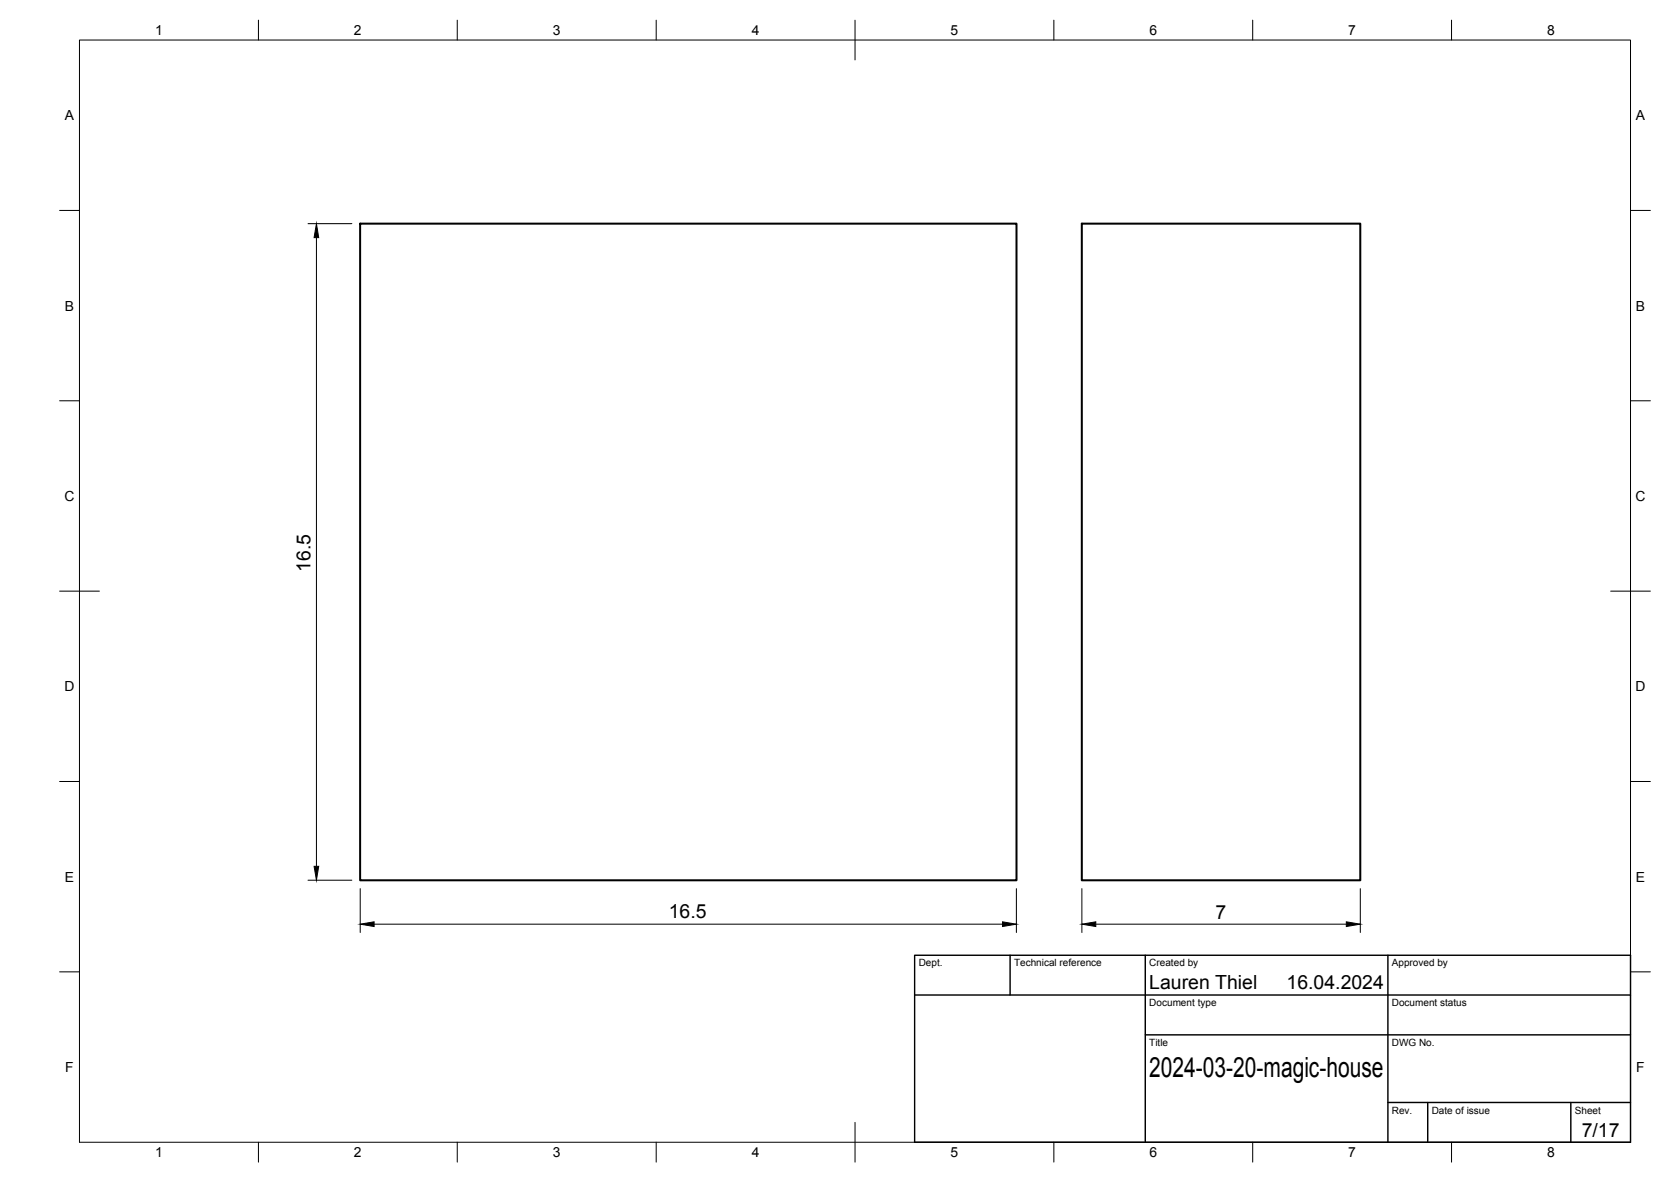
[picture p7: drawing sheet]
<svg xmlns="http://www.w3.org/2000/svg" width="420mm" height="297mm" viewBox="0 0 420 297" stroke-linecap="round" stroke-linejoin="round" font-family="sans-serif">
<!-- layer: Visible -->
<path d="M90.6 56.2h165v165h-165zM272 56.2h70v165h-70z" fill="none" stroke="#000" stroke-width=".51"/>
<!-- layer: BORDER -->
<g fill="none" stroke="#000" stroke-width=".25">
<path d="M20 10.1h390v276.9h-390zM65 5.1v5M115 5.1v5M165 5.1v5M215 5.1v10M265 5.1v5M315 5.1v5M365 5.1v5M15 52.9h5M410 52.9h5M15 100.7h5M410 100.7h5"/>
<path d="M15 148.6h10M405 148.6h10M15 196.4h5M410 196.4h5M15 244.2h5M410 244.2h5M65 287v5M115 287v5M165 287v5M215 282.1v9.9M265 287v5M315 287v5"/>
<path d="M365 287v5"/>
</g>
<!-- layer: TITLEBLOCK -->
<path d="M230 240.1h180v46.9h-180zM230 250h180M254 240.1v9.9M288 240.1v46.9M349 240.1v46.9M288 260.1h122M349 277.1h61M359 277.1v9.9M395 277.1v9.9" fill="none" stroke="#000" stroke-width=".36"/>
<!-- layer: FD_Dimensions -->
<path d="M77.4 56.2h11.1M79.6 59.7v158M77.4 221.2h11.1M90.6 223.3v11M94.1 232.2h158M255.6 223.3v11M272 223.3v11M275.5 232.2h63M342 223.3v11" fill="none" stroke="#000" stroke-width=".25"/>
<path d="M79.6 56.2l.5 3.5h-1.1zM79 217.7h1.1l-.5 3.5zM90.6 232.2l3.5-.5v1.1zM252.1 231.7l3.5 .5-3.5 .6zM272 232.2l3.5-.5v1.1zM338.5 231.7l3.5 .5-3.5 .6z" fill="#000" stroke="#000" stroke-width=".25"/>
<text font-size="7" x="289" y="270.6">2024-03-20-magic-house</text>
<g font-size="4.9">
<text x="78.1" y="143.6" transform="rotate(-90 78.1 143.6)">16.5</text>
<text x="168.1" y="230.8">16.5</text>
<text x="305.7" y="230.9">7</text>
<text x="289" y="248.5">Lauren Thiel</text>
<text x="323.5" y="248.5">16.04.2024</text>
<text x="397.7" y="285.7">7/17</text>
</g>
<g font-size="3.5">
<text x="39" y="8.8">1</text>
<text x="89" y="8.8">2</text>
<text x="139" y="8.8">3</text>
<text x="189" y="8.8">4</text>
<text x="239" y="8.8">5</text>
<text x="289" y="8.8">6</text>
<text x="339" y="8.8">7</text>
<text x="389" y="8.8">8</text>
<text x="16.3" y="30.2">A</text>
<text x="411.3" y="30.2">A</text>
<text x="16.3" y="78">B</text>
<text x="411.3" y="78">B</text>
<text x="16.2" y="125.9">C</text>
<text x="411.2" y="125.9">C</text>
<text x="16.2" y="173.7">D</text>
<text x="411.2" y="173.7">D</text>
<text x="16.3" y="221.6">E</text>
<text x="411.3" y="221.6">E</text>
<text x="16.4" y="269.4">F</text>
<text x="411.4" y="269.4">F</text>
<text x="39" y="290.8">1</text>
<text x="89" y="290.8">2</text>
<text x="139" y="290.8">3</text>
<text x="189" y="290.8">4</text>
<text x="239" y="290.8">5</text>
<text x="289" y="290.8">6</text>
<text x="339" y="290.8">7</text>
<text x="389" y="290.8">8</text>
</g>
<g font-size="2.5">
<text x="231" y="242.9">Dept.</text>
<text x="255" y="242.9">Technical reference</text>
<text x="289" y="242.9">Created by</text>
<text x="350" y="242.9">Approved by</text>
<text x="289" y="252.8">Document type</text>
<text x="350" y="252.8">Document status</text>
<text x="289" y="262.9">Title</text>
<text x="350" y="262.9">DWG No.</text>
<text x="350" y="279.9">Rev.</text>
<text x="360" y="279.9">Date of issue</text>
<text x="396" y="279.9">Sheet</text>
</g>
</svg>
